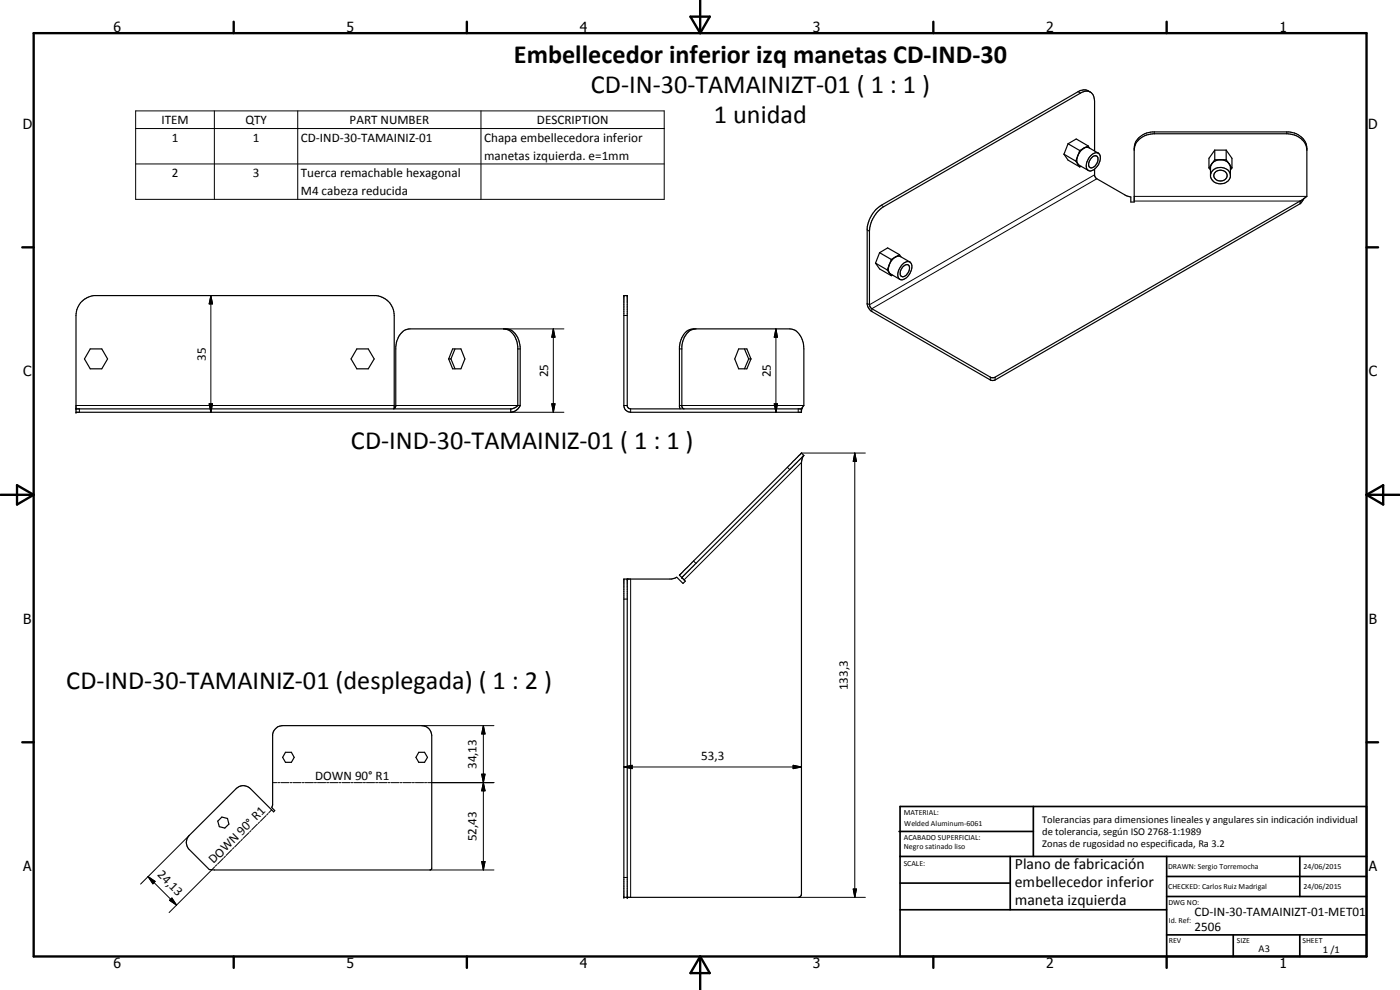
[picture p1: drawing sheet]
<svg xmlns="http://www.w3.org/2000/svg" width="420mm" height="297mm" viewBox="0 0 420 297" stroke-linecap="round" stroke-linejoin="round" font-family="sans-serif">
<g fill="none" stroke="#000" stroke-width=".35">
<path d="M327.2 27.6a3.1 3.1 0 0 0-3.7-.1l-59 34.1a9.4 9.4 0 0 0-4.2 6.9v22.8l.6 1.5 .8 .7 35.5 20.5 .8 .2 .7-.2 91.5-52.9M319.3 46.3l1.2 1.7 3.6 2.1M319.3 46.3l3.6 2M320.5 43.1l2.5-1.4 3.5 2.1M320.5 43.1l-1.2 3.2M320.5 43.1l3.6 2.1M322.9 48.3l.6 .9M323.5 46.7l-.3 1.1 .3 1.4M323.5 49.2l3.1 1.9M323.5 49.2l.6 .9M323.5 46.7l-.6 1.6M324.1 45.2l-.6 1.5"/>
<path d="M324.4 49.9l-.3 .2M325.3 44.4l-1 1-.8 1.3M325.3 44.4l1.3-.2 3 1.8M325.3 44.4l-1.2 .8M326.5 43.8l.5 .6M326.5 43.8l-1.2 .6M327.6 47.3a.99 .99 0 0 1 1-.6 .99 .99 0 0 1 .9 .8 2.52 2.52 0 0 1-2.3 2.8 1.91 1.91 0 0 1 .2-2.8zM328.5 50.8v1.8l.5 1 8.9 5.1 1.5 .4v1.5h1v-16.2a5.4 5.4 0 0 1 5.4-4.8h41a5.5 5.5 0 0 1 5.4 4.8v14.5l-1 .8M328.5 45.3v-14.9a2.58 2.58 0 0 0-1.2-2.8 2.58 2.58 0 0 0-3 .3l-59.1 34.1a9.4 9.4 0 0 0-4.3 7.4v22l.3 .8 36.2 21.1h.9l91.9-53M328.5 50.8a3.7 3.7 0 0 0 1.3-4.8 2.92 2.92 0 0 0-3.5 2.5 2.27 2.27 0 0 0 .3 2.6M328.5 50.8l-1.2 .5-.7-.2M340.4 45a5.6 5.6 0 0 1 6-4.9h39.8a5.6 5.6 0 0 1 6 4.9"/>
<path d="M362.8 50.4l.5 .7M363.3 52.4a3.1 3.1 0 0 1 3-2.2 3.1 3.1 0 0 1 3 2.3M363.7 49.1l-.4 1v2.9a3.1 3.1 0 0 0 3 2.2 3.1 3.1 0 0 0 3-2.3v-2.8l-.4-1M363.7 49.1a3.4 3.4 0 0 1 5.2 0M363.7 49.1l-.9 1.3M364.6 45h3.4M364.6 45l-1.8 2.5v2.9M364.6 51.9a1.97 1.97 0 0 1 2.3-.8 1.97 1.97 0 0 1 1.3 2.2 2.06 2.06 0 0 1-2.3 1 2.06 2.06 0 0 1-1.6-1.9zM364.6 47.9h3.4M364.6 47.9l-.9 1.2M364.6 45v2.9M368 45l1.7 2.5v2.9"/>
<path d="M368 47.9l.9 1.2M368 45v2.9M368.9 49.1l.8 1.3M369.7 50.4l-.4 .7M391.2 59.7l-1 .6M391.2 59.7l-1 1.4M262.8 79l1.2 1.7 3.5 2M262.8 79l3.5 2M264 75.8l2.4-1.4 3.5 2M264 75.8l-1.2 3.2M264 75.8l3.5 2.1M266.9 79.4l-.3 1.1 .3 1.4"/>
<path d="M266.9 79.4l-.6 1.6M267.5 77.9l-.6 1.5M269.9 76.4l-2.4 1.5M269.9 76.4l.5 .7M271.2 79a1.45 1.45 0 0 1 1.9-.4 1.45 1.45 0 0 1 .5 1.9 3.8 3.8 0 0 1-3.2 3.4 1.78 1.78 0 0 1-.8-2.6l.8-1.4zM273.1 78.6l-2.9-1.6a2.99 2.99 0 0 0-3.3 2.4M390.2 60.3v.8M151.2 98.7a5.1 5.1 0 0 1 4.2 5.4v17.6M187.2 88.7h1v33.2l.4 .6 .7 .2h51.3l-.1 1h-51.2a2.09 2.09 0 0 1-2.1-2zM208.9 98.7a4.3 4.3 0 0 0-4 3.7l-.3 1.7v17.8l.3 .6 .4 .2M266.3 81l.6 .9M266.9 81.9l3.2 1.9"/>
<path d="M266.9 81.9l.6 .8M267.9 82.5l-.4 .2M270.8 80.2a1.12 1.12 0 0 1 1.1-.8 1.12 1.12 0 0 1 1.1 .7 2.58 2.58 0 0 1-2.3 2.9 1.79 1.79 0 0 1 0-2.5zM27.1 104.7h3.5l1.7 3-1.7 3h-3.5l-1.8-3zM107.1 104.7h3.4l1.8 3-1.8 3h-3.4l-1.7-3zM134.7 107.7h.6M135.3 107.7l1.3 3M135.8 104.7h2.5l1.2 3-1.2 3h-2.5l-1.1-3zM136.6 104.7l-1.3 3M221.7 104.7h2.4l1.3 3-1.3 3h-2.4l-1.2-3zM223.4 104.7l1.3 3M224.7 107.7l-1.3 3"/>
<path d="M224.7 107.7h.7M118.3 122.6v-27.9a6 6 0 0 0-5.4-6h-84.7a6.1 6.1 0 0 0-5.4 6v29h130.5M153.3 122.7v1M155.4 121.7l-.9 .7-.9 .3h-130.8M155.4 121.7h.7M156.1 121.7v-17.6a5.9 5.9 0 0 0-3.4-5.3l-29.7-.1a5.1 5.1 0 0 0-4.2 5.4v17.8l-.3 .6-.4 .2M156.1 121.7l-.2 .3a3.3 3.3 0 0 1-2.6 1.7M204.1 122.7l-.2-.7v-17.9a5.4 5.4 0 0 1 3.8-5.4h29.3a5.1 5.1 0 0 1 4.2 5.4v17.6l-.6 1M240.6 122.9h-.1M240.7 122.5l-.1 .1M241.1 136.8l-.6 2v129.5l-.2 .6-.5 .3h-52.6v-95.5h14.3l1.6-.5 1.9 1.8 .7-.6-1.1-1.1M188.2 173.7v95.5"/>
<path d="M203.9 172.6h.1M203.9 172.6l36.6-36.7 .7 .8-36.6 36.6M203.9 172.6l.7 .7M82.7 218.6l.6-.5 1.5-.4h41.8a3 3 0 0 1 3 3v39.8l-.4 .5-66.4-.1-6.3-6.3a3 3 0 0 1 .3-3.9l14.1-14.1a2.96 2.96 0 0 1 4.2 0l7 7 .4-.4-.9-.9 .2-.7v-21.3l.4-1.1zM85.7 225.7h1.7l.9 1.5-.9 1.5h-1.7l-.9-1.5zM125.7 225.7h1.7l.9 1.5-.9 1.5h-1.7l-.9-1.5zM65.4 246.4l1.2-1.2 1.7 .4 .4 1.7-1.2 1.2-1.7-.5z"/>
</g>
<g fill="none" stroke="#000" stroke-width=".3">
<path d="M40.7 33.3h158.6v26.5h-158.6zM40.7 38.6h158.6M64.3 33.3v26.5M89.4 33.3v26.5M144.3 33.3v26.5M323.5 27.5l.8 .4M346.4 39.6v.5M386.2 39.6v.5M40.7 49.2h158.6M328.5 52.5l-67.6 38.9-.6-.4M329.2 53.6l-67.5 39v.9M340.4 58.9h51.8"/>
<path d="M260.3 69l.6 .4M264.5 61.6l.7 .4M340.4 60.3h49.8M63.3 88.7l.5 2.5h-1zM63.3 88.7v35M151.2 98.7h18M166.1 98.7l.5 2.5h-1zM166.1 98.7v25M187.2 94.7h1M232.9 98.7l.4 2.5h-.9zM232.9 98.7v25M155.4 104.7h.7"/>
<path d="M203.9 104.7h.7M297.2 113.2v.8M298.7 113.2v.8M22.8 121.7h95.5M23.8 122.7v1M62.8 121.2h1l-.5 2.5zM118.8 121.7h36.6M153.3 123.7h15.9M165.6 121.2h1l-.5 2.5zM187.2 121.7h1M189.3 122.7v1M203.9 121.7h37.3"/>
<path d="M232.4 121.2h.9l-.4 2.5zM239.6 122.7v1M240.5 138.8l-35.2 35.2M240.5 135.9h19.2M256.5 135.9l.5 2.5h-.9zM256.5 135.9v133.3M236.3 140.2l.7 .7M187.2 179.7h1M189.3 173.7v95.5M208.1 168.3l.8 .7M126.6 217.7h21.6M145.1 217.7l.5 2.5h-1z"/>
<path d="M145.1 217.7v43.3M81.8 234.8h1.2M83.3 234.8h.7M84.3 234.8h2.4M87 234.8h.6M87.9 234.8h2.5M90.7 234.8h.6M91.6 234.8h2.5M94.3 234.8h.7M95.3 234.8h2.4M98 234.8h.6M99 234.8h2.4"/>
<path d="M101.7 234.8h.6M102.6 234.8h2.5M105.4 234.8h.6M106.3 234.8h2.4M109 234.8h.7M110 234.8h2.4M112.7 234.8h.7M113.7 234.8h2.4M116.4 234.8h.6M117.3 234.8h2.5M120.1 234.8h.6M121 234.8h2.4"/>
<path d="M123.7 234.8h.7M124.7 234.8h2.4M127.4 234.8h.6M128.3 234.8h19.9M144.6 232.3h1l-.5 2.5zM145.1 234.8l.5 2.5h-1zM187.2 230.1l2.5-.5v1zM187.2 230.1h53.3M238 229.6l2.5 .5-2.5 .5zM56.8 250.7l-14.6 14.6M65.1 259.5l-.5 .4M67 257.6l-1.7 1.6"/>
<path d="M67.6 256.9l-.4 .4M69.5 255l-1.7 1.7M70.2 254.3l-.4 .5M72.1 252.4l-1.7 1.7M72.8 251.8l-.5 .4M74.7 249.9l-1.7 1.6M75.3 249.2l-.4 .4M77.2 247.3l-1.6 1.7M77.9 246.6l-.4 .5M79.8 244.7l-1.7 1.7M80.5 244.1l-.5 .4M81.5 243l-.8 .8"/>
<path d="M144.6 258.5h1l-.5 2.5zM44.4 263l2.2 1.5-.7 .7zM44.4 263l8.6 8.6M50.9 270.1l.7-.6 1.4 2.1zM64.4 260.1l-13.7 13.7M129.1 261h19.1M187.2 263.3h1M239.6 269.2h20.1M256.1 266.7h.9l-.5 2.5z"/>
</g>
<g fill="#000">
<circle cx="187.2" cy="88.7" r=".18"/>
<circle cx="188.2" cy="88.7" r=".18"/>
<circle cx="22.8" cy="123.7" r=".18"/>
<circle cx="22.8" cy="122.7" r=".18"/>
<circle cx="240.5" cy="122.9" r=".18"/>
<circle cx="188.2" cy="173.7" r=".18"/>
<circle cx="204.6" cy="173.3" r=".18"/>
<circle cx="187.2" cy="269.2" r=".18"/>
<circle cx="188.2" cy="269.2" r=".18"/>
</g>
<g fill="none" stroke="#000" stroke-width=".71">
<path d="M10.1 9.9h400v277.1h-400zM70.1 6.5v3.4M140.1 6.5v3.4M207.2 5h5.8l-2.9 4.9zM210.1 0v9.9M280.1 6.5v3.4M350.1 6.5v3.4M6.7 74.2h3.4M410.1 74.2h3.5M.1 148.5h10M5.1 145.6l5 2.9-5 2.9zM410.1 148.5h10"/>
<path d="M410.1 148.5l5-2.9v5.8zM6.7 222.7h3.4M410.1 222.7h3.5M70.1 287v3.4M140.1 287v3.4M210.1 287v10M210.1 287l2.9 5h-5.8zM280.1 287v3.4M350.1 287v3.4"/>
</g>
<g fill="none" stroke="#000" stroke-width=".51">
<path d="M269.8 249.5h40.3M270.1 242h140v45h-140zM270.1 257h140M303.2 257v16M310.1 242v15M350.1 257v30M390.1 257v12M270.1 265h33.1M270.1 273h80M350.1 269h60M350.1 263h60M350.1 280.5h60"/>
<path d="M370.1 280.5v6.5M390.1 280.5v6.5"/>
</g>
<g fill="#000">
<path d="M63.3 88.7l.5 2.5h-1zM166.1 98.7l.5 2.5h-1zM232.9 98.7l.4 2.5h-.9zM62.8 121.2h1l-.5 2.5zM165.6 121.2h1l-.5 2.5zM232.4 121.2h.9l-.4 2.5zM256.5 135.9l.5 2.5h-.9zM144.6 232.3h1l-.5 2.5zM145.1 234.8l.5 2.5h-1zM145.1 217.7l.5 2.5h-1zM187.2 230.1l2.5-.5v1zM238 229.6l2.5 .5-2.5 .5z"/>
<path d="M144.6 258.5h1l-.5 2.5zM44.4 263l2.2 1.5-.7 .7zM50.9 270.1l.7-.6 1.4 2.1zM256.1 266.7h.9l-.5 2.5z"/>
</g>
<g font-size="7.9">
<text x="154.3" y="19">Embellecedor inferior izq manetas CD-IND-30</text>
<text x="177.4" y="28">CD-IN-30-TAMAINIZT-01 ( 1 : 1 )</text>
<text x="214.3" y="37">1 unidad</text>
<text x="105.3" y="134.6">CD-IND-30-TAMAINIZ-01 ( 1 : 1 )</text>
<text x="19.9" y="206.6">CD-IND-30-TAMAINIZ-01 (desplegada) ( 1 : 2 )</text>
</g>
<g font-size="4.7">
<text x="304.6" y="260.8">Plano de fabricación</text>
<text x="304.6" y="266.2">embellecedor inferior</text>
<text x="304.6" y="271.6">maneta izquierda</text>
</g>
<g font-size="4.2">
<text x="34" y="9.6">6</text>
<text x="104" y="9.6">5</text>
<text x="174" y="9.6">4</text>
<text x="244" y="9.6">3</text>
<text x="314" y="9.6">2</text>
<text x="384" y="9.6">1</text>
<text x="6.8" y="38.7">D</text>
<text x="410.6" y="38.7">D</text>
<text x="7" y="112.9">C</text>
<text x="410.8" y="112.9">C</text>
<text x="7" y="187.1">B</text>
<text x="410.8" y="187.1">B</text>
<text x="7" y="261.4">A</text>
<text x="410.8" y="261.4">A</text>
<text x="34" y="290.4">6</text>
<text x="104" y="290.4">5</text>
<text x="174" y="290.4">4</text>
<text x="244" y="290.4">3</text>
<text x="314" y="290.4">2</text>
<text x="384" y="290.4">1</text>
</g>
<g font-size="3.9">
<text x="48.5" y="37.2">ITEM</text>
<text x="73.6" y="37.2">QTY</text>
<text x="104.9" y="37.2">PART NUMBER</text>
<text x="161.2" y="37.2">DESCRIPTION</text>
<text x="51.6" y="42.5">1</text>
<text x="75.9" y="42.5">1</text>
<text x="90.3" y="42.5">CD-IND-30-TAMAINIZ-01</text>
<text x="145.3" y="42.6">Chapa embellecedora inferior</text>
<text x="145.3" y="47.9">manetas izquierda. e=1mm</text>
<text x="51.6" y="53.1">2</text>
<text x="75.9" y="53.1">3</text>
<text x="90.3" y="53.2">Tuerca remachable hexagonal</text>
<text x="90.3" y="58.5">M4 cabeza reducida</text>
<text x="61.8" y="108.2" transform="rotate(-90 61.8 108.2)">35</text>
<text x="164.5" y="113.2" transform="rotate(-90 164.5 113.2)">25</text>
<text x="231.3" y="113.2" transform="rotate(-90 231.3 113.2)">25</text>
<text x="254.5" y="207.1" transform="rotate(-90 254.5 207.1)">133,3</text>
<text x="143" y="230.8" transform="rotate(-90 143 230.8)">34,13</text>
<text x="210.4" y="228">53,3</text>
<text x="94.6" y="234">DOWN 90° R1</text>
<text x="143" y="252.4" transform="rotate(-90 143 252.4)">52,43</text>
<text x="47.1" y="262.7" transform="rotate(45 47.1 262.7)">24,13</text>
<text x="64.1" y="259.3" transform="rotate(-45 64.1 259.3)">DOWN 90° R1</text>
<text x="358.5" y="275">CD-IN-30-TAMAINIZT-01-MET01</text>
<text x="358.5" y="279.4">2506</text>
</g>
<g font-size="3.1">
<text x="312.7" y="246.8">Tolerancias para dimensiones lineales y angulares sin indicación individual</text>
<text x="312.7" y="250.4">de tolerancia, según ISO 2768-1:1989</text>
<text x="312.7" y="254">Zonas de rugosidad no especificada, Ra 3.2</text>
<text x="377.7" y="285.6">A3</text>
<text x="397" y="285.9">1 /1</text>
</g>
<g font-size="2.4">
<text x="271.2" y="244.4">MATERIAL:</text>
<text x="271.3" y="252">ACABADO SUPERFICIAL:</text>
<text x="271.4" y="247.9">Welded Aluminum-6061</text>
<text x="271.3" y="254.6">Negro satinado liso</text>
<text x="271.2" y="259.7">SCALE:</text>
<text x="350.6" y="260.8">DRAWN: Sergio Torremocha</text>
<text x="391.2" y="260.6">24/06/2015</text>
<text x="350.6" y="266.9">CHECKED: Carlos Ruiz Madrigal</text>
<text x="391.2" y="266.7">24/06/2015</text>
<text x="350.6" y="271.4">DWG NO:</text>
<text x="350.8" y="276.9">Id. Ref:</text>
<text x="350.8" y="282.8">REV</text>
<text x="371.2" y="282.9">SIZE</text>
<text x="390.9" y="282.9">SHEET</text>
</g>
</svg>
